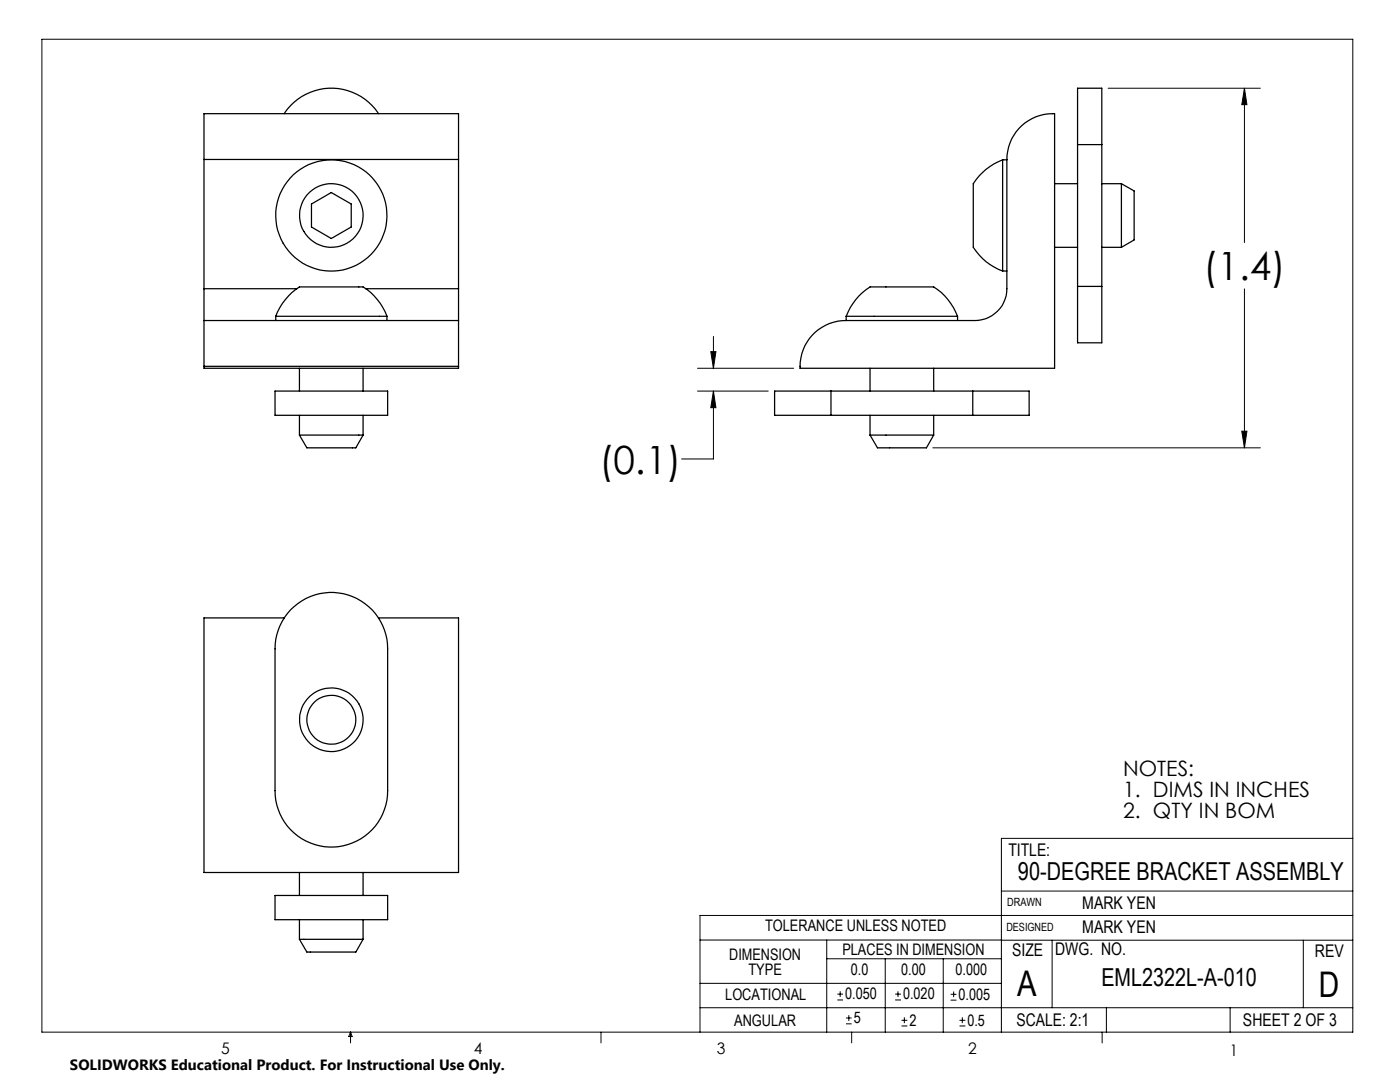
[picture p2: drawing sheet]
<svg xmlns="http://www.w3.org/2000/svg" width="279mm" height="216mm" viewBox="0 0 279 216" stroke-linecap="round" stroke-linejoin="round" font-family="sans-serif">
<g fill="none" stroke="#000" stroke-width=".2">
<path d="M8.4 7.8h261.6v198.2h-261.6zM221.2 17.6h30.3M248.4 17.6l.4 3.3h-1zM248.4 17.6v30.8M248.4 57.6v31.8M139.2 73.5h19.2M139.2 78h14.1M141.9 70.2h1l-.5 3.3zM142.4 78l.5 3.4h-1zM142.4 78v13.6h-6.4M142.4 67.1v6.4M186.2 89.4h65.3"/>
<path d="M247.8 86h1l-.4 3.4zM199.8 177.8h70.2M270 167.3h-70.2v38.7M139.7 187.6h60.2M139.7 196.2h60.1M165 187.6v18.4M165 191.3h34.8M167.1 199.5h1.1M167.1 198.4h1.1M167.7 197.8v1.1M176.7 191.3v14.7M178.6 199.5h1.2"/>
<path d="M178.6 198.4h1.2M179.2 197.8v1.1M188.2 191.3v14.7M189.7 199.6h1.2M189.7 198.4h1.2M190.3 197.8v1.2M199.8 187.6h70.2M210 187.6v13.5M260.1 187.6v13.5M270 182.7h-130.3v23.3M70 206v2.1M70 206l.3 .8h-.7z"/>
<path d="M119.9 206v2.1M139.7 201.1h130.3M168.8 204.3h1.2M168.8 203.1h1.2M169.4 202.6v1.1M170 206v2.1M179.9 204.7h1.2M179.9 203.6h1.2M180.5 203v1.2M191.5 204.7h1.2M191.5 203.6h1.2M192.1 203v1.2"/>
<path d="M220 206v2.1M220.8 201.1v4.9M245.5 201.1v4.9"/>
</g>
<path d="M248.4 17.6l.4 3.3h-1zM247.8 86h1l-.4 3.4zM141.9 70.2h1l-.5 3.3zM142.4 78l.5 3.4h-1z" fill="#000"/>
<g fill="none" stroke="#000" stroke-width=".25">
<path d="M40.7 31.8v-9.1h50.8v9.1M40.7 31.8v25.8M40.7 31.8h50.8M56.7 22.7a11.2 11.2 0 0 1 18.8 0M91.5 31.8v25.8M200.1 31.9a11.6 11.6 0 0 0-5.9 4.8v12.5a11.2 11.2 0 0 0 5.9 4.9M200.1 31.9v22.2M200.1 31.9h.8M203.3 25.6a9.1 9.1 0 0 1 7.2-2.9v50.8h-50.8a9.1 9.1 0 0 1 9.1-9.5h25.8a6.4 6.4 0 0 0 6.3-6.4v-25.8a9.3 9.3 0 0 1 2.4-6.2zM210.5 36.7h4.6M215.1 28.9v-11.3h4.8v11.3M215.1 28.9h4.8"/>
<path d="M215.1 28.9v28.3M219.9 36.7h3.9M219.9 28.9v28.3M223.8 36.7l2.5 1.4v9.8l-2.5 1.5M223.8 36.7v12.7M40.7 57.6v6.4M40.7 57.6h18.6M62.2 40.7l3.9-2.3 4 2.3v4.6l-4 2.3-3.9-2.3zM73 57.6h18.5M91.5 57.6v6.4M200.1 54.1h.8M210.5 49.4h4.6"/>
<path d="M215.1 57.2v11.2h4.8v-11.2M215.1 57.2h4.8M219.9 49.4h3.9M40.7 64v9.1M40.7 73.1h50.8M40.7 73.1v.4h50.8v-.4M40.7 64h50.8M54.9 78h22.5v4.9h-22.5zM55 63.1a11.4 11.4 0 0 1 4.8-5.8h11a3.3 3.3 0 0 1 3.2 1.1l.7 .7a11.6 11.6 0 0 1 2.5 4M55 63.1h22.2M55 63.1v.9M59.8 73.5v4.5"/>
<path d="M72.5 73.5v4.5M77.2 63.1v.9M91.5 64v9.1M165.8 78h-11.2v4.9h11.2M165.8 78v4.9M165.8 78h28.3M168.9 63.1a11.6 11.6 0 0 1 4.8-5.8h10.9a3.3 3.3 0 0 1 3.3 1.1l1.3 1.4a11.7 11.7 0 0 1 1.9 3.3M168.9 63.1h22.2M168.9 63.1v.9M173.6 73.5v4.5M186.3 73.5v4.5M191.1 63.1v.9"/>
<path d="M194.1 78h11.3v4.9h-11.3M194.1 78v4.9M59.8 86.8h12.7M59.8 86.8l1.4 2.6h9.8l1.5-2.6M59.8 82.9v3.9M72.5 82.9v3.9M165.8 82.9h28.3M173.6 86.8h12.7M173.6 86.8l1.5 2.6h9.8l1.4-2.6M173.6 82.9v3.9M186.3 82.9v3.9M56.7 123.3h-16v50.8h50.8v-50.8h-16"/>
<path d="M58 121.7a11.3 11.3 0 0 1 12.3-2.7 11.3 11.3 0 0 1 7.1 10.5v28.3a11.2 11.2 0 0 1-11.3 11.2 11.2 11.2 0 0 1-11.2-11.2v-28.3a11.4 11.4 0 0 1 3.1-7.8zM54.9 178.7h22.5v4.8h-22.5zM59.8 174.1v4.6M72.5 174.1v4.6M59.8 187.4l1.4 2.6h9.8l1.5-2.6M59.8 187.4h12.7M59.8 183.5v3.9M72.5 183.5v3.9"/>
<circle cx="66.1" cy="43" r="11.1"/>
<circle cx="66.1" cy="43" r="6.4"/>
<circle cx="66.1" cy="143.6" r="6.4"/>
<circle cx="66.1" cy="143.6" r="4.9"/>
</g>
<g font-size="7.8">
<text x="240.1" y="55.9">(1.4)</text>
<text x="119.6" y="94.5">(0.1)</text>
</g>
<g font-size="7.1">
<text x="203" y="198.7">A</text>
<text x="263.2" y="198.9">D</text>
</g>
<g font-size="4.9">
<text x="203.2" y="175.7">90-DEGREE BRACKET ASSEMBLY</text>
<text x="219.8" y="196.7">EML2322L-A-010</text>
</g>
<g font-size="4.2">
<text x="224.2" y="154.8">NOTES:</text>
<text x="224.2" y="158.9">1. DIMS IN INCHES</text>
<text x="224.2" y="163.1">2. QTY IN BOM</text>
</g>
<g font-size="3.5">
<text x="201.2" y="170.7">TITLE:</text>
<text x="216" y="181.4">MARK YEN</text>
<text x="202" y="190.7">SIZE</text>
<text x="210.6" y="190.6">DWG. NO.</text>
<text x="216" y="186.2">MARK YEN</text>
<text x="262.4" y="190.9">REV</text>
<text x="202.9" y="204.6">SCALE: 2:1</text>
<text x="248.1" y="204.6">SHEET 2 OF 3</text>
</g>
<g font-size="3.2">
<text x="152.7" y="185.7">TOLERANCE UNLESS NOTED</text>
<text x="145.5" y="191.5">DIMENSION</text>
<text x="168.1" y="190.5">PLACES IN DIMENSION</text>
<text x="149.4" y="194.6">TYPE</text>
<text x="169.8" y="194.6">0.0</text>
<text x="179.8" y="194.6">0.00</text>
<text x="190.7" y="194.6">0.000</text>
<text x="144.7" y="199.6">LOCATIONAL</text>
<text x="168.7" y="199.4">0.050</text>
<text x="180.2" y="199.4">0.020</text>
<text x="191.3" y="199.5">0.005</text>
<text x="146.5" y="204.6">ANGULAR</text>
<text x="170.4" y="204.2">5</text>
<text x="181.5" y="204.6">2</text>
<text x="193.1" y="204.6">0.5</text>
<text x="44.2" y="210.4">5</text>
<text x="94.6" y="210.3">4</text>
<text x="143.1" y="210.4">3</text>
<text x="193.2" y="210.3">2</text>
<text x="245.4" y="210.6">1</text>
</g>
<text font-size="3" x="14" y="213.5">SOLIDWORKS Educational Product. For Instructional Use Only.</text>
<g font-size="2.3">
<text x="200.8" y="185.7">DESIGNED</text>
<text x="201" y="180.9">DRAWN</text>
</g>
</svg>
